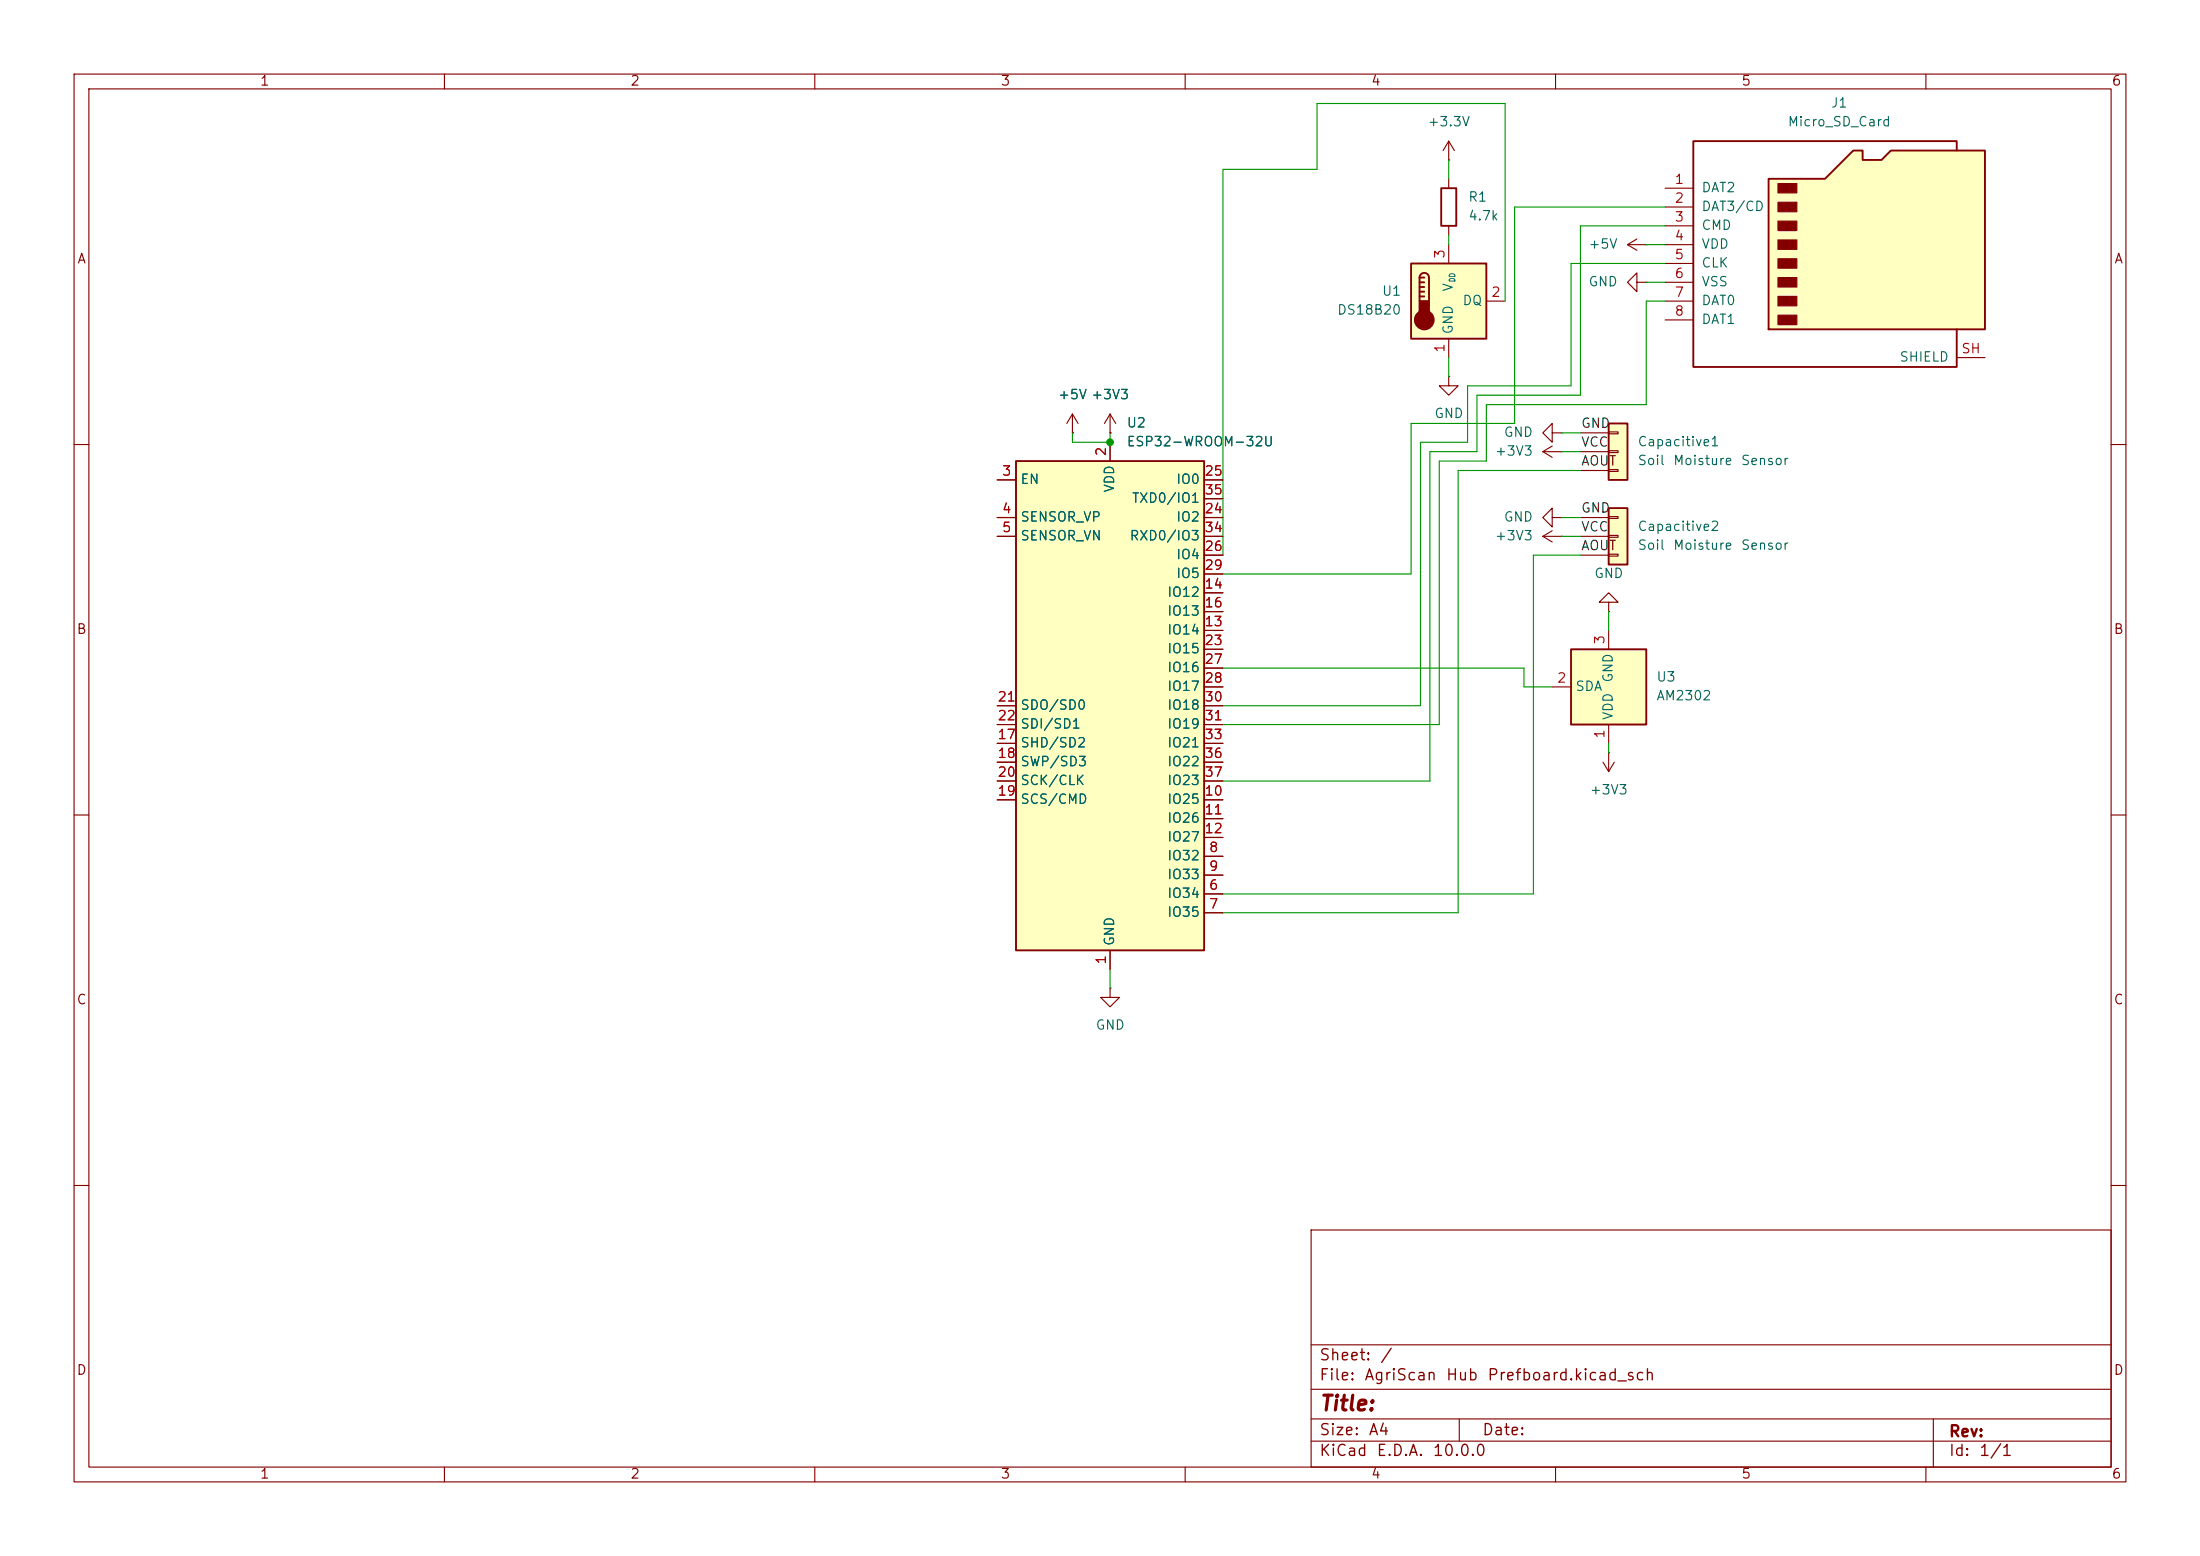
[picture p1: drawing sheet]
<svg xmlns="http://www.w3.org/2000/svg" width="297mm" height="210mm" viewBox="0 0 297 210" stroke-linecap="round" stroke-linejoin="round" font-family="sans-serif">
<g fill="none" stroke="#840000" stroke-width=".15">
<path d="M10 10h277v190h-277zM12 12h273v186h-273zM60 10v2M110 10v2M160 10v2M210 10v2M260 10v2M144.8 58.4h.1M144.8 55.9l-.8 1.3M144.8 55.9l.7 1.3M144.8 55.9v2.5M209.5 58.4v-1.2l-1.2 1.2 1.2 1.3v-1.3h1.3"/>
<path d="M210.8 58.4h.1M10 60h2M208.3 61l1.2 .7M208.3 61h2.5M209.5 60.2l-1.2 .8M210.8 61h.1M285 60h2M10 110h2M285 110h2M10 160h2M177 166h108v32h-108zM285 160h2"/>
<path d="M60 198v2M110 198v2M160 198v2M177 194.5h108M177 191.5h108M177 187.5h108M177 181.5h108M197 191.5v3M210 198v2M260 198v2M261 191.5v6.5"/>
</g>
<path d="M212.1 87.6h10.1v10.2h-10.1z" fill="#ffffc2"/>
<path d="M212.1 87.6h10.1v10.2h-10.1z" fill="none" stroke="#840000" stroke-width=".25"/>
<g fill="none" stroke="#840000" stroke-width=".15">
<path d="M149.9 58.4h.1M149.9 55.9l-.8 1.3M149.9 55.9l.7 1.3M149.9 55.9v2.5M209.5 92.7h2.6M217.2 81.3h1.2l-1.2-1.3-1.3 1.3h1.3v1.3M217.2 82.6h.1M217.2 85.1v2.5M217.2 97.8v2.5M216.4 102.9l.8 1.2M217.2 101.6h.1M217.2 101.6v2.5"/>
<path d="M217.9 102.9l-.7 1.2"/>
</g>
<path d="M137.2 62.2h25.4v66.1h-25.4z" fill="#ffffc2"/>
<path d="M137.2 62.2h25.4v66.1h-25.4z" fill="none" stroke="#840000" stroke-width=".25"/>
<g fill="none" stroke="#840000" stroke-width=".15">
<path d="M149.9 59.7v2.5M195.6 50.8v1.3h1.2l-1.2 1.2-1.3-1.2h1.3M195.6 50.8h.1M134.6 64.8h2.6M134.6 69.9h2.6M134.6 72.4h2.6M162.6 64.8h2.5M162.6 69.9h2.5M162.6 72.4h2.5M162.6 74.9h2.5M162.6 77.5h2.5M162.6 67.3h2.5"/>
<path d="M208.3 72.4h2.5M208.3 72.4l1.2 .8M209.5 69.9v-1.3l-1.2 1.3 1.2 1.2v-1.2h1.3M209.5 71.6l-1.2 .8M210.8 72.4h.1M210.8 69.9h.1M134.6 95.3h2.6M134.6 97.8h2.6M162.6 85.1h2.5M162.6 80h2.5M162.6 82.6h2.5M162.6 95.3h2.5"/>
<path d="M162.6 97.8h2.5M162.6 87.6h2.5M162.6 90.2h2.5M162.6 92.7h2.5M134.6 108h2.6M134.6 100.3h2.6M134.6 102.9h2.6M134.6 105.4h2.6M162.6 115.6h2.5M162.6 118.1h2.5M162.6 108h2.5M162.6 110.5h2.5"/>
<path d="M162.6 113h2.5M162.6 100.3h2.5M162.6 102.9h2.5M162.6 105.4h2.5M149.9 133.4v1.2h1.2l-1.2 1.3-1.3-1.3h1.3M149.9 133.4h.1M149.9 128.3v2.5M162.6 120.7h2.5M162.6 123.2h2.5"/>
</g>
<path d="M190.5 35.6h10.2v10.1h-10.2z" fill="#ffffc2"/>
<path d="M190.5 35.6h10.2v10.1h-10.2zM191.6 37.5a.64 .64 0 0 1 .7-.7 .64 .64 0 0 1 .6 .7v3.1M191.6 37.5v3.1M191.6 37.5h.7M191.6 38.1h.7M191.6 38.7h.7M191.6 39.4h.7M191.6 40h.7" fill="none" stroke="#840000" stroke-width=".25"/>
<g fill="#840000" stroke="#840000" stroke-width=".25">
<path d="M191.6 40.6h1.3v1.9h-1.3z"/>
<circle cx="192.3" cy="43.2" r="1.27"/>
</g>
<path d="M195.6 33v2.6M195.6 45.7v2.6M200.7 40.6h2.5" fill="none" stroke="#840000" stroke-width=".15"/>
<path d="M238.8 24.1h7.6l3.8-3.8h1.3v1.3h2.5l1.3-1.3h12.7v24.2h-29.2z" fill="#ffffc2"/>
<path d="M238.8 24.1h7.6l3.8-3.8h1.3v1.3h2.5l1.3-1.3h12.7v24.2h-29.2zM264.2 20.3v-1.2h-35.6v30.4h35.6v-5" fill="none" stroke="#840000" stroke-width=".25"/>
<g fill="#840000" stroke="#840000" stroke-width=".15">
<path d="M240 24.8h2.6v1.2h-2.6z"/>
<path d="M240 27.3h2.6v1.3h-2.6z"/>
<path d="M240 29.8h2.6v1.3h-2.6z"/>
<path d="M240 32.4h2.6v1.3h-2.6z"/>
<path d="M240 34.9h2.6v1.3h-2.6z"/>
<path d="M240 37.5h2.6v1.2h-2.6z"/>
<path d="M240 40h2.6v1.3h-2.6z"/>
<path d="M240 42.5h2.6v1.3h-2.6z"/>
</g>
<g fill="none" stroke="#840000" stroke-width=".15">
<path d="M219.7 33h2.5M219.7 33l1.3 .8M221 38.1v-1.3l-1.3 1.3 1.3 1.3v-1.3h1.2M221 32.3l-1.3 .7M222.2 38.1h.1M222.2 33h.1M224.8 25.4h3.8M224.8 27.9h3.8M224.8 30.5h3.8M224.8 33h3.8M224.8 35.6h3.8M224.8 38.1h3.8"/>
<path d="M224.8 40.6h3.8M224.8 43.2h3.8M264.2 48.3h3.8"/>
</g>
<path d="M217.2 68.6h2.5v7.6h-2.5z" fill="#ffffc2"/>
<path d="M194.6 25.4h2v5.1h-2zM217.2 68.6h2.5v7.6h-2.5z" fill="none" stroke="#840000" stroke-width=".25"/>
<path d="M195.6 19.1v2.5M195.6 19.1l-.8 1.2M195.6 19.1l.7 1.2M195.6 21.6h.1M195.6 24.1v1.3M195.6 30.5v1.3M213.4 69.9h3.8M213.4 72.4h3.8M213.4 74.9h3.8M217.2 69.7h1.2v.3h-1.2zM217.2 72.3h1.2v.2h-1.2zM217.2 74.8h1.2v.3h-1.2z" fill="none" stroke="#840000" stroke-width=".15"/>
<path d="M217.2 57.2h2.5v7.6h-2.5z" fill="#ffffc2"/>
<path d="M217.2 57.2h2.5v7.6h-2.5z" fill="none" stroke="#840000" stroke-width=".25"/>
<g fill="none" stroke="#840000" stroke-width=".15">
<path d="M144.8 58.4h.1M149.9 58.4h.1M149.9 59.7v2.5M213.4 58.4h3.8M217.2 58.3h1.2v.2h-1.2zM134.6 64.8h2.6M134.6 69.9h2.6M134.6 72.4h2.6M162.6 64.8h2.5M162.6 69.9h2.5M162.6 72.4h2.5M162.6 74.9h2.5"/>
<path d="M162.6 77.5h2.5M162.6 67.3h2.5M213.4 61h3.8M213.4 63.5h3.8M217.2 60.8h1.2v.3h-1.2zM217.2 63.4h1.2v.2h-1.2zM134.6 95.3h2.6M134.6 97.8h2.6M162.6 85.1h2.5M162.6 80h2.5M162.6 82.6h2.5M162.6 95.3h2.5"/>
<path d="M162.6 97.8h2.5M162.6 87.6h2.5M162.6 90.2h2.5M162.6 92.7h2.5M134.6 108h2.6M134.6 100.3h2.6M134.6 102.9h2.6M134.6 105.4h2.6M162.6 115.6h2.5M162.6 118.1h2.5M162.6 108h2.5M162.6 110.5h2.5"/>
<path d="M162.6 113h2.5M162.6 100.3h2.5M162.6 102.9h2.5M162.6 105.4h2.5M149.9 128.3v2.5M162.6 120.7h2.5M162.6 123.2h2.5"/>
</g>
<g fill="none" stroke="#009600" stroke-width=".15">
<path d="M195.6 21.6v2.5M195.6 31.8v1.2M222.2 38.1h2.6M222.2 33h2.6M224.8 35.6h-12.7v16.5h-14v7.6h-6.3v35.6h-26.7M224.8 30.5h-11.4v22.8h-14v7.7h-6.4v44.4h-27.9M224.8 27.9h-20.3v29.3h-14v20.3h-25.4M144.8 58.4v1.3h5.1v-1.3M195.6 48.3v2.5M203.2 40.6v-26.6h-25.4v8.9h-12.7v52M210.8 58.4h2.6M224.8 40.6h-2.6v14h-21.5v7.6h-6.4v35.6h-29.2"/>
<path d="M210.8 72.4h2.6M210.8 61h2.6M210.8 69.9h2.6M213.4 74.9h-6.4v45.8h-41.9M213.4 63.5h-16.6v59.7h-31.7M165.1 90.2h40.6v2.5h3.8M217.2 82.6v2.5M217.2 100.3v1.3M149.9 130.8v2.6"/>
</g>
<circle cx="149.9" cy="59.7" r=".46" fill="#009600" stroke="#009600" stroke-width=".14"/>
<text font-size="2" fill="#840000" x="178" y="190.9">Title:</text>
<g font-size="1.5" fill="#840000">
<text x="178" y="184">Sheet:</text>
<text x="186.2" y="184">/</text>
<text x="178" y="186.7">File:</text>
<text x="184.1" y="186.7">AgriScan</text>
<text x="195.1" y="186.7">Hub</text>
<text x="200.7" y="186.7">Prefboard.kicad_sch</text>
<text x="178" y="196.9">KiCad</text>
<text x="178" y="194.1">Size:</text>
<text x="184.7" y="194.1">A4</text>
<text x="185.7" y="196.9">E.D.A.</text>
<text x="193.3" y="196.9">10.0.0</text>
<text x="200" y="194.1">Date:</text>
<text x="263" y="194.3">Rev:</text>
<text x="263" y="196.9">Id:</text>
<text x="267.1" y="196.9">1/1</text>
</g>
<g font-size="1.3" fill="#840000">
<text x="35" y="11.9">1</text>
<text x="85" y="11.9">2</text>
<text x="135" y="11.9">3</text>
<text x="185" y="11.9">4</text>
<text x="235" y="11.9">5</text>
<text x="285" y="11.9">6</text>
<text x="10.3" y="35.9">A</text>
<text x="285.3" y="35.9">A</text>
<text x="10.3" y="85.9">B</text>
<text x="285.3" y="85.9">B</text>
<text x="10.3" y="135.9">C</text>
<text x="285.3" y="135.9">C</text>
<text x="10.3" y="185.9">D</text>
<text x="285.3" y="185.9">D</text>
<text x="35" y="199.9">1</text>
<text x="85" y="199.9">2</text>
<text x="135" y="199.9">3</text>
<text x="185" y="199.9">4</text>
<text x="235" y="199.9">5</text>
<text x="285" y="199.9">6</text>
</g>
<g font-size="1.3" fill="#006464">
<text x="192.6" y="17.4">+3.3V</text>
<text x="241.3" y="17.4">Micro_SD_Card</text>
<text x="247.1" y="14.8">J1</text>
<text x="198.1" y="27.5">R1</text>
<text x="229.6" y="26.3">DAT2</text>
<text x="229.6" y="28.8">DAT3/CD</text>
<text x="198.1" y="30.1">4.7k</text>
<text x="214.4" y="33.9">+5V</text>
<text x="229.6" y="31.3">CMD</text>
<text x="229.6" y="33.9">VDD</text>
<text x="186.5" y="40.2">U1</text>
<text x="196.4" y="39.4" transform="rotate(-90 196.4 39.4)">V</text>
<text x="197.3" y="41.5">DQ</text>
<text x="214.4" y="39">GND</text>
<text x="229.6" y="36.4">CLK</text>
<text x="229.6" y="39">VSS</text>
<text x="229.6" y="41.5">DAT0</text>
<text x="180.4" y="42.8">DS18B20</text>
<text x="196.4" y="45.2" transform="rotate(-90 196.4 45.2)">GND</text>
<text x="229.6" y="44">DAT1</text>
<text x="256.3" y="49.1">SHIELD</text>
<text x="142.7" y="54.2">+5V +3V3</text>
<text x="152" y="58">U2</text>
<text x="193.5" y="56.7">GND</text>
<text x="202.9" y="59.3">GND</text>
<text x="137.7" y="65.6">EN</text>
<text x="152" y="60.6">ESP32-WROOM-32U</text>
<text x="158.7" y="65.6">IO0</text>
<text x="201.7" y="61.8">+3V3</text>
<text x="221" y="63.1">Soil</text>
<text x="221" y="60.6">Capacitive1</text>
<text x="225.8" y="63.1">Moisture</text>
<text x="234.9" y="63.1">Sensor</text>
<text x="137.7" y="70.7">SENSOR_VP</text>
<text x="150.7" y="66.6" transform="rotate(-90 150.7 66.6)">VDD</text>
<text x="152.7" y="68.2">TXD0/IO1</text>
<text x="158.7" y="70.7">IO2</text>
<text x="202.9" y="70.7">GND</text>
<text x="221" y="72">Capacitive2</text>
<text x="137.7" y="73.3">SENSOR_VN</text>
<text x="152.4" y="73.3">RXD0/IO3</text>
<text x="158.7" y="75.8">IO4</text>
<text x="201.7" y="73.3">+3V3</text>
<text x="221" y="74.5">Soil</text>
<text x="225.8" y="74.5">Moisture</text>
<text x="234.9" y="74.5">Sensor</text>
<text x="157.5" y="80.9">IO12</text>
<text x="157.5" y="83.4">IO13</text>
<text x="158.7" y="78.3">IO5</text>
<text x="215.1" y="78.3">GND</text>
<text x="157.5" y="86">IO14</text>
<text x="157.5" y="88.5">IO15</text>
<text x="157.5" y="91">IO16</text>
<text x="157.5" y="93.6">IO17</text>
<text x="212.6" y="93.6">SDA</text>
<text x="218" y="92.2" transform="rotate(-90 218 92.2)">GND</text>
<text x="223.5" y="92.3">U3</text>
<text x="223.5" y="94.8">AM2302</text>
<text x="137.7" y="101.2">SHD/SD2</text>
<text x="137.7" y="96.1">SDO/SD0</text>
<text x="137.7" y="98.7">SDI/SD1</text>
<text x="157.5" y="96.1">IO18</text>
<text x="157.5" y="98.7">IO19</text>
<text x="157.5" y="101.2">IO21</text>
<text x="218" y="97.3" transform="rotate(-90 218 97.3)">VDD</text>
<text x="137.7" y="103.7">SWP/SD3</text>
<text x="137.7" y="106.3">SCK/CLK</text>
<text x="157.5" y="103.7">IO22</text>
<text x="157.5" y="106.3">IO23</text>
<text x="214.5" y="107.5">+3V3</text>
<text x="137.7" y="108.8">SCS/CMD</text>
<text x="157.5" y="108.8">IO25</text>
<text x="157.5" y="111.4">IO26</text>
<text x="157.5" y="113.9">IO27</text>
<text x="157.5" y="116.4">IO32</text>
<text x="157.5" y="119">IO33</text>
<text x="157.5" y="121.5">IO34</text>
<text x="157.5" y="124.1">IO35</text>
<text x="150.7" y="127.8" transform="rotate(-90 150.7 127.8)">GND</text>
<text x="147.8" y="139.3">GND</text>
</g>
<g font-size="1.3" fill="#a90000">
<text x="226" y="25.1">1</text>
<text x="226" y="27.7">2</text>
<text x="195.3" y="35" transform="rotate(-90 195.3 35)">3</text>
<text x="226" y="30.2">3</text>
<text x="226" y="32.8">4</text>
<text x="226" y="35.3">5</text>
<text x="201.2" y="40.4">2</text>
<text x="226" y="37.8">6</text>
<text x="226" y="40.4">7</text>
<text x="195.3" y="47.7" transform="rotate(-90 195.3 47.7)">1</text>
<text x="226" y="42.9">8</text>
<text x="264.7" y="48">SH</text>
<text x="135.2" y="64.5">3</text>
<text x="149.6" y="61.7" transform="rotate(-90 149.6 61.7)">2</text>
<text x="162.5" y="64.5">25</text>
<text x="135.2" y="69.6">4</text>
<text x="162.5" y="69.6">24</text>
<text x="162.5" y="67.1">35</text>
<text x="135.2" y="72.1">5</text>
<text x="162.5" y="74.7">26</text>
<text x="162.5" y="77.2">29</text>
<text x="162.5" y="72.1">34</text>
<text x="162.5" y="79.8">14</text>
<text x="162.5" y="82.3">16</text>
<text x="162.5" y="84.8">13</text>
<text x="162.5" y="87.4">23</text>
<text x="162.5" y="89.9">27</text>
<text x="216.9" y="87.1" transform="rotate(-90 216.9 87.1)">3</text>
<text x="134.6" y="95">21</text>
<text x="162.5" y="92.5">28</text>
<text x="162.5" y="95">30</text>
<text x="210.1" y="92.5">2</text>
<text x="134.6" y="100.1">17</text>
<text x="134.6" y="97.5">22</text>
<text x="162.5" y="97.5">31</text>
<text x="162.5" y="100.1">33</text>
<text x="216.9" y="99.8" transform="rotate(-90 216.9 99.8)">1</text>
<text x="134.6" y="102.6">18</text>
<text x="134.6" y="107.7">19</text>
<text x="134.6" y="105.2">20</text>
<text x="162.5" y="107.7">10</text>
<text x="162.5" y="102.6">36</text>
<text x="162.5" y="105.2">37</text>
<text x="162.5" y="110.2">11</text>
<text x="162.5" y="112.8">12</text>
<text x="163.1" y="115.3">8</text>
<text x="163.1" y="117.9">9</text>
<text x="163.1" y="120.4">6</text>
<text x="163.1" y="122.9">7</text>
<text x="149.6" y="130.2" transform="rotate(-90 149.6 130.2)">1</text>
</g>
<g font-size="1.3" fill="#0f0f0f">
<text x="213.4" y="58.1">GND</text>
<text x="213.4" y="60.6">VCC</text>
<text x="213.4" y="63.2">AOUT</text>
<text x="213.4" y="69.5">GND</text>
<text x="213.4" y="74.6">AOUT</text>
<text x="213.4" y="72">VCC</text>
</g>
<text font-size=".8" fill="#006464" x="196.6" y="38.2" transform="rotate(-90 196.6 38.2)">DD</text>
</svg>
